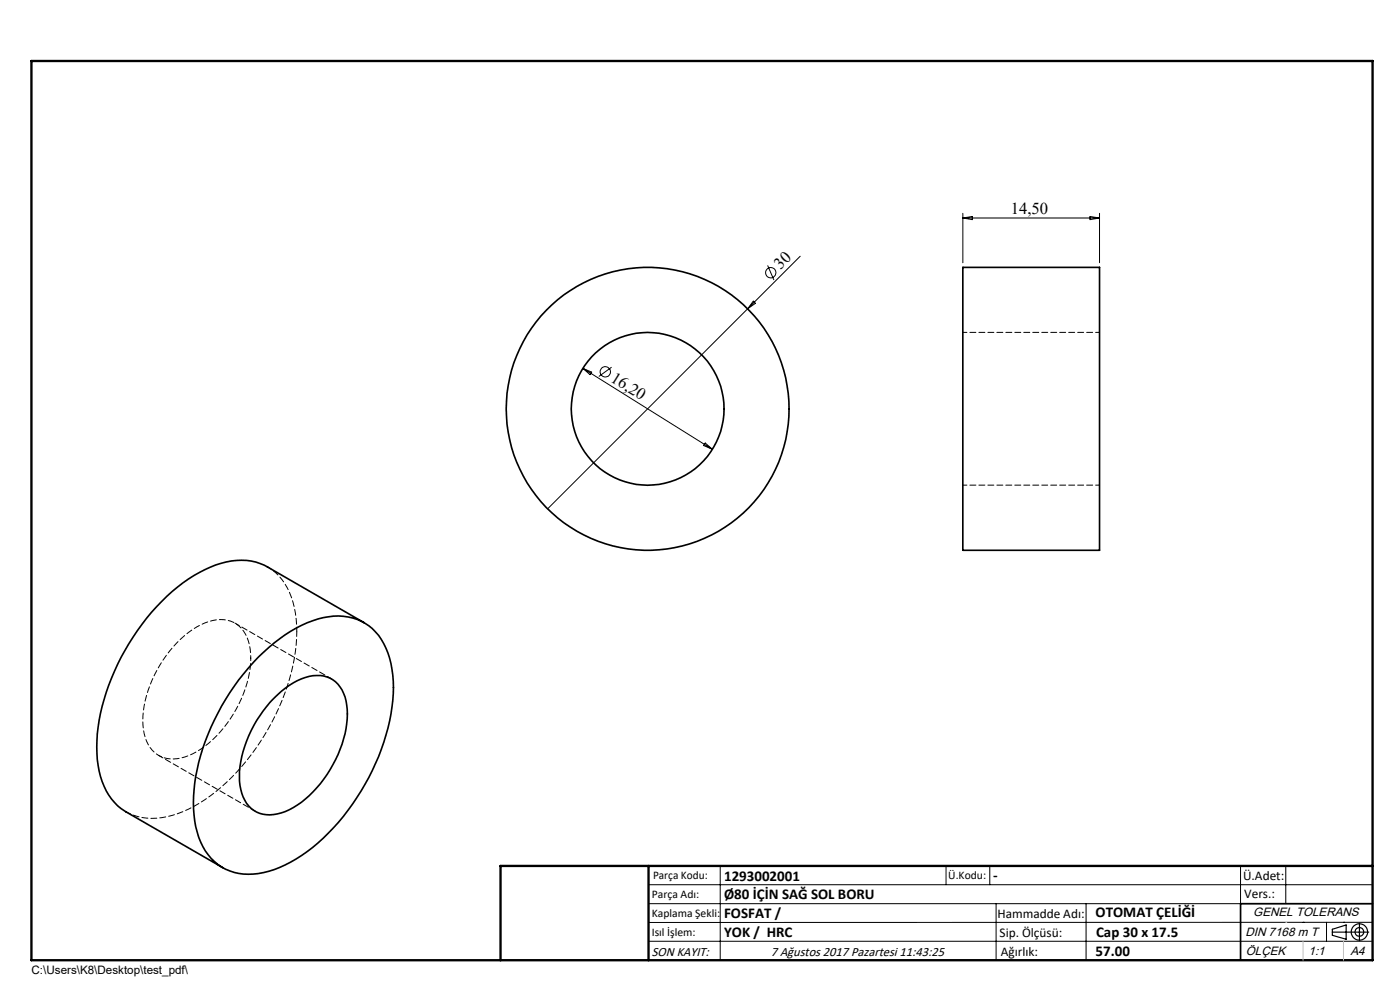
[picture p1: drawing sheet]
<svg xmlns="http://www.w3.org/2000/svg" width="297mm" height="210mm" viewBox="0 0 297 210" stroke-linecap="round" stroke-linejoin="round" font-family="sans-serif">
<g fill="none" stroke="#000" stroke-width=".21">
<path d="M162.8 56.3l1.4 3.1M169.8 54.4l-53.6 53.5M204.3 45.3v10.4M204.3 46.2h29M204.3 46.2l2-.3v.7zM231.2 45.9l2.1 .3-2.1 .4zM233.3 45.3v10.4M123.6 78.1l27.5 17.2M123.6 78.1l1.9 .8-.3 .6zM129.8 77.9l-2.8 2M159.8 63.9l.5 .4-1.7 1.2zM149.6 94l1.5 1.3-1.8-.8z"/>
<path d="M137.6 187.7h153.6M137.6 191.7h153.6M137.6 199.7h153.6M152.8 183.7v20M200.7 183.7v4M210 183.7v4M211.3 191.7v12M230.4 191.7v12M263.2 183.7v20M272.8 183.7v8M276.4 195.6h.1M281.4 195.6v4.1"/>
<path d="M285 195.6h.1M291.2 195.6l-153.6 .1"/>
<circle cx="163.5" cy="57.9" r="1.1"/>
<circle cx="128.4" cy="78.9" r="1.09"/>
</g>
<g fill="none" stroke="#000" stroke-width=".25">
<path d="M282.6 197.7h7.8M282.6 197.1l3-.9v3l-3-.8zM288.4 195.8v3.8M106.2 203.7h185"/>
<circle cx="288.4" cy="197.7" r="1.74"/>
<circle cx="288.4" cy="197.7" r=".93"/>
</g>
<g fill="none" stroke="#000" stroke-width=".35">
<path d="M204.3 56.7h29v60h-29zM54.8 139.4a29.4 29.4 0 0 1 13.8-8.4 11.1 11.1 0 0 1 13.7 7.5 27.6 27.6 0 0 1 0 15.9 49.3 49.3 0 0 1-17.1 26.2 22 22 0 0 1-12.5 4.8 10.9 10.9 0 0 1-10.5-7.8 29 29 0 0 1 .4-17.4 50.4 50.4 0 0 1 12.2-20.8zM77.2 132.1l-20.5-11.8a13.4 13.4 0 0 0-12 0 39.4 39.4 0 0 0-17.3 16.2 44 44 0 0 0-6.9 22 17.1 17.1 0 0 0 3.8 11.7l.7 .7 1.7 1.3 20.5 11.8M58.1 148.2a14.3 14.3 0 0 1 9.1-4.9 5.9 5.9 0 0 1 6 4.5 19.6 19.6 0 0 1-2.6 14.4 21 21 0 0 1-10.9 10.2 6.2 6.2 0 0 1-8.6-4.9 20.4 20.4 0 0 1 2.7-13.6l2-3zM291.2 191.7h-28v12"/>
<circle cx="137.4" cy="86.7" r="30"/>
<circle cx="137.4" cy="86.7" r="16.2"/>
</g>
<path d="M6.7 12.9h284.5v190.8h-284.5zM137.6 183.7v20M291.2 183.7h-185v20" fill="none" stroke="#000" stroke-width=".5"/>
<path d="M276.4 199.7v4M285 199.7v4" fill="none" stroke="#c0c0c0" stroke-width=".21"/>
<path d="M272.8 195.6h.1" fill="none" stroke="#c0c0c0" stroke-width=".25"/>
<path d="M233.3 70.5h-29M204.3 102.9h29M63 134a16.4 16.4 0 0 0-4.5-12.5l-1.8-1.3" fill="none" stroke="#000" stroke-width=".21" stroke-dasharray="1.3 .6" stroke-dashoffset=".4"/>
<path d="M70.4 144l-20.6-11.8M26.8 172.2a13.4 13.4 0 0 0 12 0 38.6 38.6 0 0 0 16.4-14.9 44.7 44.7 0 0 0 7.8-23.3M33.7 160.2l20.5 11.9" fill="none" stroke="#000" stroke-width=".21" stroke-dasharray="1.3 .6" stroke-dashoffset=".2"/>
<path d="M53.2 139.6a8 8 0 0 0-3.7-7.6 8.3 8.3 0 0 0-7.8 1 25.3 25.3 0 0 0-11.4 19.8 8 8 0 0 0 3.7 7.6 8.3 8.3 0 0 0 7.7-1 25.3 25.3 0 0 0 11.5-19.8" fill="none" stroke="#000" stroke-width=".21" stroke-dasharray="1.3 .6" stroke-dashoffset=".7"/>
<g font-size="3.5">
<text x="214.4" y="45.4">14,50</text>
<text x="165.6" y="57.3" transform="rotate(-45 165.6 57.3)">30</text>
<text x="129.4" y="80.8" transform="rotate(32 129.4 80.8)">16,20</text>
</g>
<g font-size="3.2">
<text x="153.6" y="186.8">1293002001</text>
<text x="153.6" y="190.8">Ø80 İÇİN SAĞ SOL BORU</text>
<text x="210.7" y="186.6">-</text>
<text x="153.6" y="194.8">FOSFAT /</text>
<text x="232.4" y="194.5">OTOMAT ÇELİĞİ</text>
<text x="153.6" y="198.8">YOK / HRC</text>
<text x="232.4" y="202.8">57.00</text>
<text x="232.5" y="198.8">Cap 30 x 17.5</text>
</g>
<g font-size="2.8">
<text x="263.7" y="186.7">Ü.Adet:</text>
<text x="263.9" y="190.5">Vers.:</text>
<text x="211.6" y="194.8">Hammadde Adı:</text>
<text x="138.3" y="202.8">SON KAYIT:</text>
<text x="163.5" y="202.8">7 Ağustos 2017 Pazartesi 11:43:25</text>
<text x="212.1" y="198.7">Sip. Ölçüsü:</text>
<text x="212.3" y="202.7">Ağırlık:</text>
</g>
<g font-size="2.6">
<text x="265.9" y="194.4">GENEL TOLERANS</text>
<text x="264.2" y="198.5">DIN 7168 m T</text>
<text x="264.3" y="202.6">ÖLÇEK</text>
<text x="277.6" y="202.6">1:1</text>
<text x="286.5" y="202.6">A4</text>
</g>
<g font-size="2.5">
<text x="138.3" y="190.5">Parça Adı:</text>
<text x="138.5" y="186.5">Parça Kodu:</text>
<text x="201.2" y="186.5">Ü.Kodu:</text>
<text x="138.3" y="194.5">Kaplama Şekli:</text>
<text x="138.3" y="198.6">Isıl İşlem:</text>
<text x="6.7" y="206.7">C:\Users\K8\Desktop\test_pdf\</text>
</g>
</svg>
